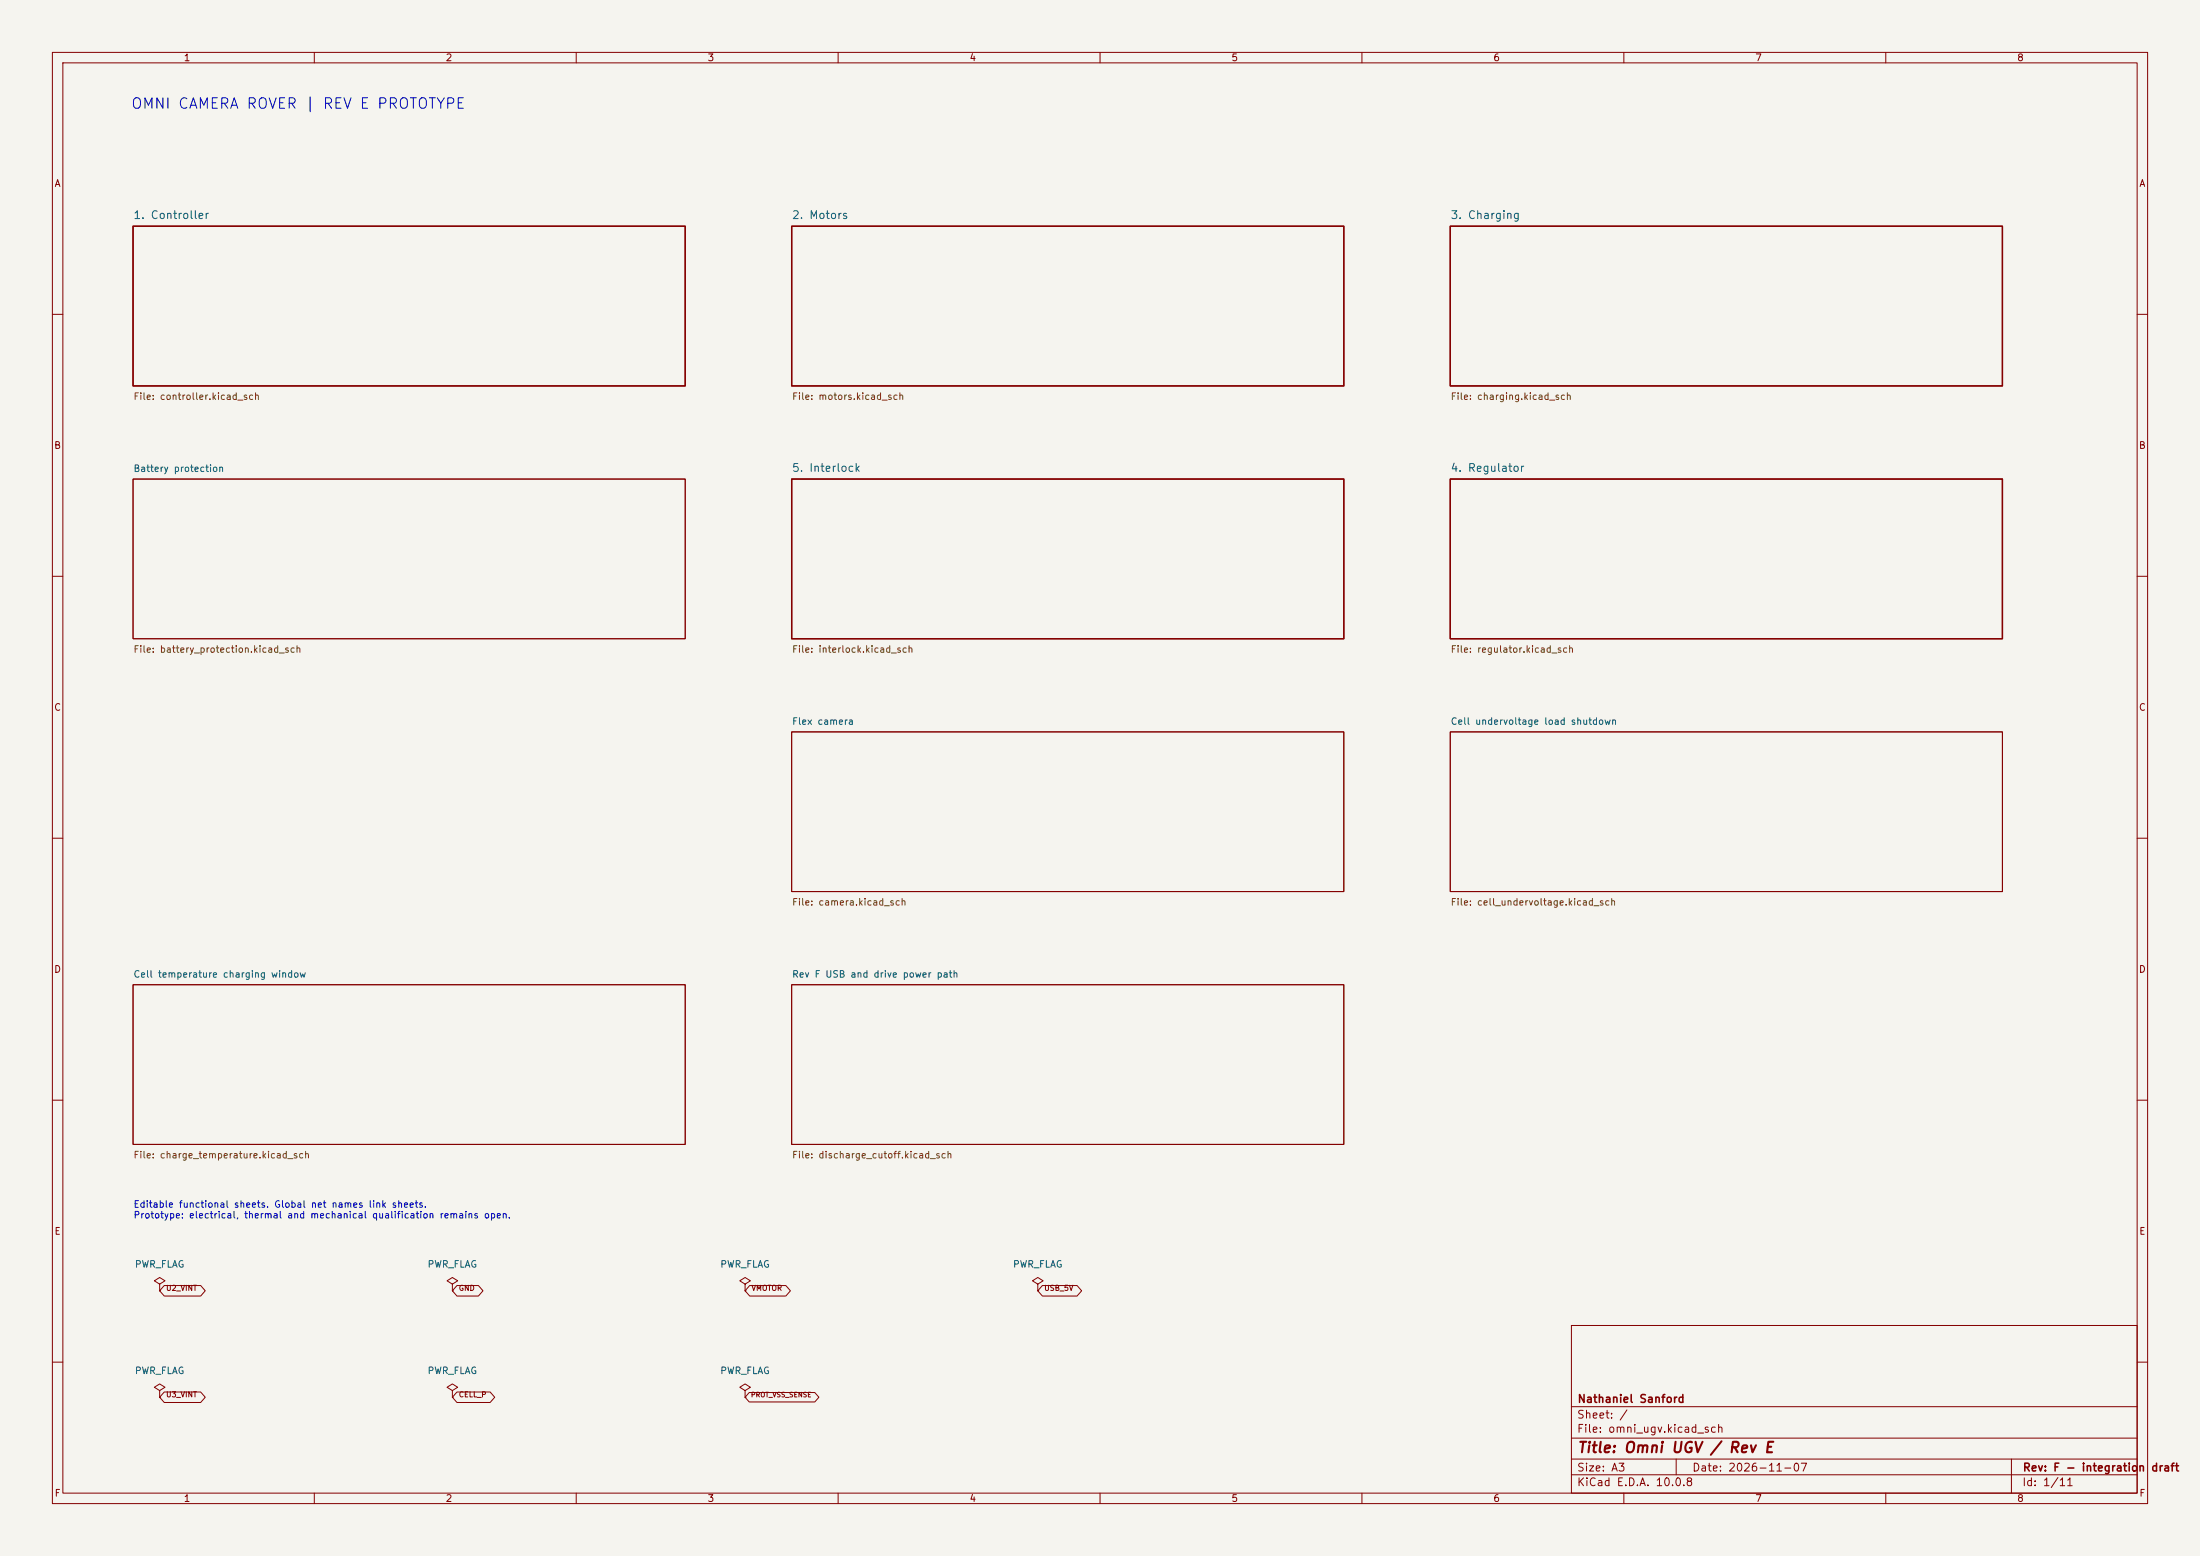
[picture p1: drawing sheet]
<svg xmlns="http://www.w3.org/2000/svg" width="420mm" height="297mm" viewBox="0 0 420 297" stroke-linecap="round" stroke-linejoin="round" font-family="sans-serif">
<path d="M0 0h420v297h-420z" fill="#f5f4ef" stroke="#f5f4ef" stroke-width=".19"/>
<g fill="none" stroke="#840000" stroke-width=".19">
<path d="M10 10h400v277h-400zM12 12h396v273h-396zM60 10v2M110 10v2M160 10v2M210 10v2M260 10v2M310 10v2M360 10v2M10 60h2M408 60h2M25.4 91.4h105.4v30.5h-105.4z"/>
<path d="M10 110h2M408 110h2M151.1 139.7h105.4v30.5h-105.4zM276.9 139.7h105.4v30.5h-105.4zM10 160h2M408 160h2M25.4 188h105.4v30.4h-105.4zM151.1 188h105.4v30.4h-105.4zM10 210h2M408 210h2M30.5 245.1l1-.6-1-.7-1 .7 1 .6v1.3M30.5 246.4h.1"/>
<path d="M31.4 245.4h6.9l.9 1-.9 1h-6.9l-.9-1zM86.4 245.1l1-.6-1-.7-1.1 .7 1.1 .6v1.3M86.4 246.4h.1M87.2 245.4h4.1l.9 1-.9 1h-4.1l-.8-1zM142.2 245.1l1.1-.6-1.1-.7-1 .7 1 .6v1.3M142.2 246.4h.1M143.1 245.4h6.9l.9 1-.9 1h-6.9l-.9-1zM198.1 245.1l1-.6-1-.7-1 .7 1 .6v1.3M198.1 246.4h.1M199 245.4h6.6l.9 1-.9 1h-6.6l-.9-1zM300 253h108v32h-108zM10 260h2"/>
<path d="M30.5 265.4l1-.6-1-.6-1 .6 1 .6v1.3M30.5 266.7h.1M31.4 265.7h6.9l.9 1-.9 1h-6.9l-.9-1zM86.4 265.4l1-.6-1-.6-1.1 .6 1.1 .6v1.3M86.4 266.7h.1M87.2 265.7h6.4l.8 1-.8 1h-6.4l-.8-1zM142.2 265.4l1.1-.6-1.1-.6-1 .6 1 .6v1.3M142.2 266.7h.1M143 265.8h12.5l.8 .9-.8 .9h-12.5l-.8-.9zM300 278.5h108M300 274.5h108M300 268.5h108"/>
<path d="M320 278.5v3M384 278.5v6.5M408 260h2M60 285v2M110 285v2M160 285v2M210 285v2M260 285v2M300 281.5h108M310 285v2M360 285v2"/>
</g>
<path d="M25.4 43.2h105.4v30.5h-105.4zM151.1 43.2h105.4v30.5h-105.4zM276.9 43.2h105.4v30.5h-105.4zM151.1 91.4h105.4v30.5h-105.4zM276.9 91.4h105.4v30.5h-105.4z" fill="none" stroke="#840000" stroke-width=".25"/>
<text font-size="2" fill="#0000c2" x="24.9" y="21.3">OMNI CAMERA ROVER | REV E PROTOTYPE</text>
<text font-size="2" fill="#840000" x="301" y="277.8">Title: Omni UGV / Rev E</text>
<g font-size="1.5" fill="#006464">
<text x="25.4" y="42.2">1. Controller</text>
<text x="151.1" y="42.2">2. Motors</text>
<text x="276.8" y="42.2">3. Charging</text>
<text x="151.1" y="90.4">5. Interlock</text>
<text x="276.8" y="90.4">4. Regulator</text>
</g>
<g font-size="1.5" fill="#840000">
<text x="301" y="268.1">Nathaniel Sanford</text>
<text x="300.9" y="273.8">File: omni_ugv.kicad_sch</text>
<text x="300.9" y="271.1">Sheet: /</text>
<text x="300.9" y="281.2">Size: A3</text>
<text x="322.9" y="281.2">Date: 2026-11-07</text>
<text x="386" y="281.2">Rev: F - integration</text>
<text x="410.5" y="281.2">draft</text>
<text x="300.9" y="284">KiCad E.D.A. 10.0.8</text>
<text x="385.9" y="284">Id: 1/11</text>
</g>
<g font-size="1.3" fill="#840000">
<text x="35" y="12">1</text>
<text x="85" y="12">2</text>
<text x="135" y="12">3</text>
<text x="185" y="12">4</text>
<text x="235" y="12">5</text>
<text x="285" y="12">6</text>
<text x="335" y="12">7</text>
<text x="385" y="12">8</text>
<text x="10.3" y="36">A</text>
<text x="408.3" y="36">A</text>
<text x="10.2" y="86">B</text>
<text x="408.2" y="86">B</text>
<text x="10.2" y="136">C</text>
<text x="408.2" y="136">C</text>
<text x="10.2" y="186">D</text>
<text x="408.2" y="186">D</text>
<text x="10.3" y="236">E</text>
<text x="408.3" y="236">E</text>
<text x="10.3" y="286">F</text>
<text x="35" y="287">1</text>
<text x="85" y="287">2</text>
<text x="135" y="287">3</text>
<text x="185" y="287">4</text>
<text x="235" y="287">5</text>
<text x="285" y="287">6</text>
<text x="335" y="287">7</text>
<text x="385" y="287">8</text>
<text x="408.3" y="286">F</text>
</g>
<g font-size="1.3" fill="#725600">
<text x="25.4" y="76.6">File: controller.kicad_sch</text>
<text x="151.1" y="76.6">File: motors.kicad_sch</text>
<text x="276.8" y="76.6">File: charging.kicad_sch</text>
<text x="25.4" y="124.9">File: battery_protection.kicad_sch</text>
<text x="151.1" y="124.9">File: interlock.kicad_sch</text>
<text x="276.8" y="124.9">File: regulator.kicad_sch</text>
<text x="151.1" y="173.2">File: camera.kicad_sch</text>
<text x="276.8" y="173.2">File: cell_undervoltage.kicad_sch</text>
<text x="25.4" y="221.4">File: charge_temperature.kicad_sch</text>
<text x="151.1" y="221.4">File: discharge_cutoff.kicad_sch</text>
</g>
<g font-size="1.3" fill="#006464">
<text x="25.4" y="90.4">Battery protection</text>
<text x="151.1" y="138.7">Flex camera</text>
<text x="276.8" y="138.7">Cell undervoltage load shutdown</text>
<text x="25.4" y="186.9">Cell temperature charging window</text>
<text x="151.1" y="186.9">Rev F USB and drive power path</text>
<text x="25.6" y="242.3">PWR_FLAG</text>
<text x="81.5" y="242.3">PWR_FLAG</text>
<text x="137.4" y="242.3">PWR_FLAG</text>
<text x="193.3" y="242.3">PWR_FLAG</text>
<text x="25.6" y="262.6">PWR_FLAG</text>
<text x="81.5" y="262.6">PWR_FLAG</text>
<text x="137.4" y="262.6">PWR_FLAG</text>
</g>
<g font-size="1.3" fill="#0000c2">
<text x="25.4" y="230.8">Editable functional sheets. Global net names link sheets.</text>
<text x="25.4" y="232.9">Prototype: electrical, thermal and mechanical qualification remains open.</text>
</g>
<g font-size="1" fill="#840000">
<text x="31.6" y="246.6">U2_VINT</text>
<text x="87.5" y="246.6">GND</text>
<text x="143.4" y="246.6">VMOTOR</text>
<text x="199.2" y="246.6">USB_5V</text>
<text x="31.6" y="266.9">U3_VINT</text>
<text x="87.5" y="266.9">CELL_P</text>
</g>
<text font-size=".9" fill="#840000" x="143.3" y="266.9">PROT_VSS_SENSE</text>
</svg>
